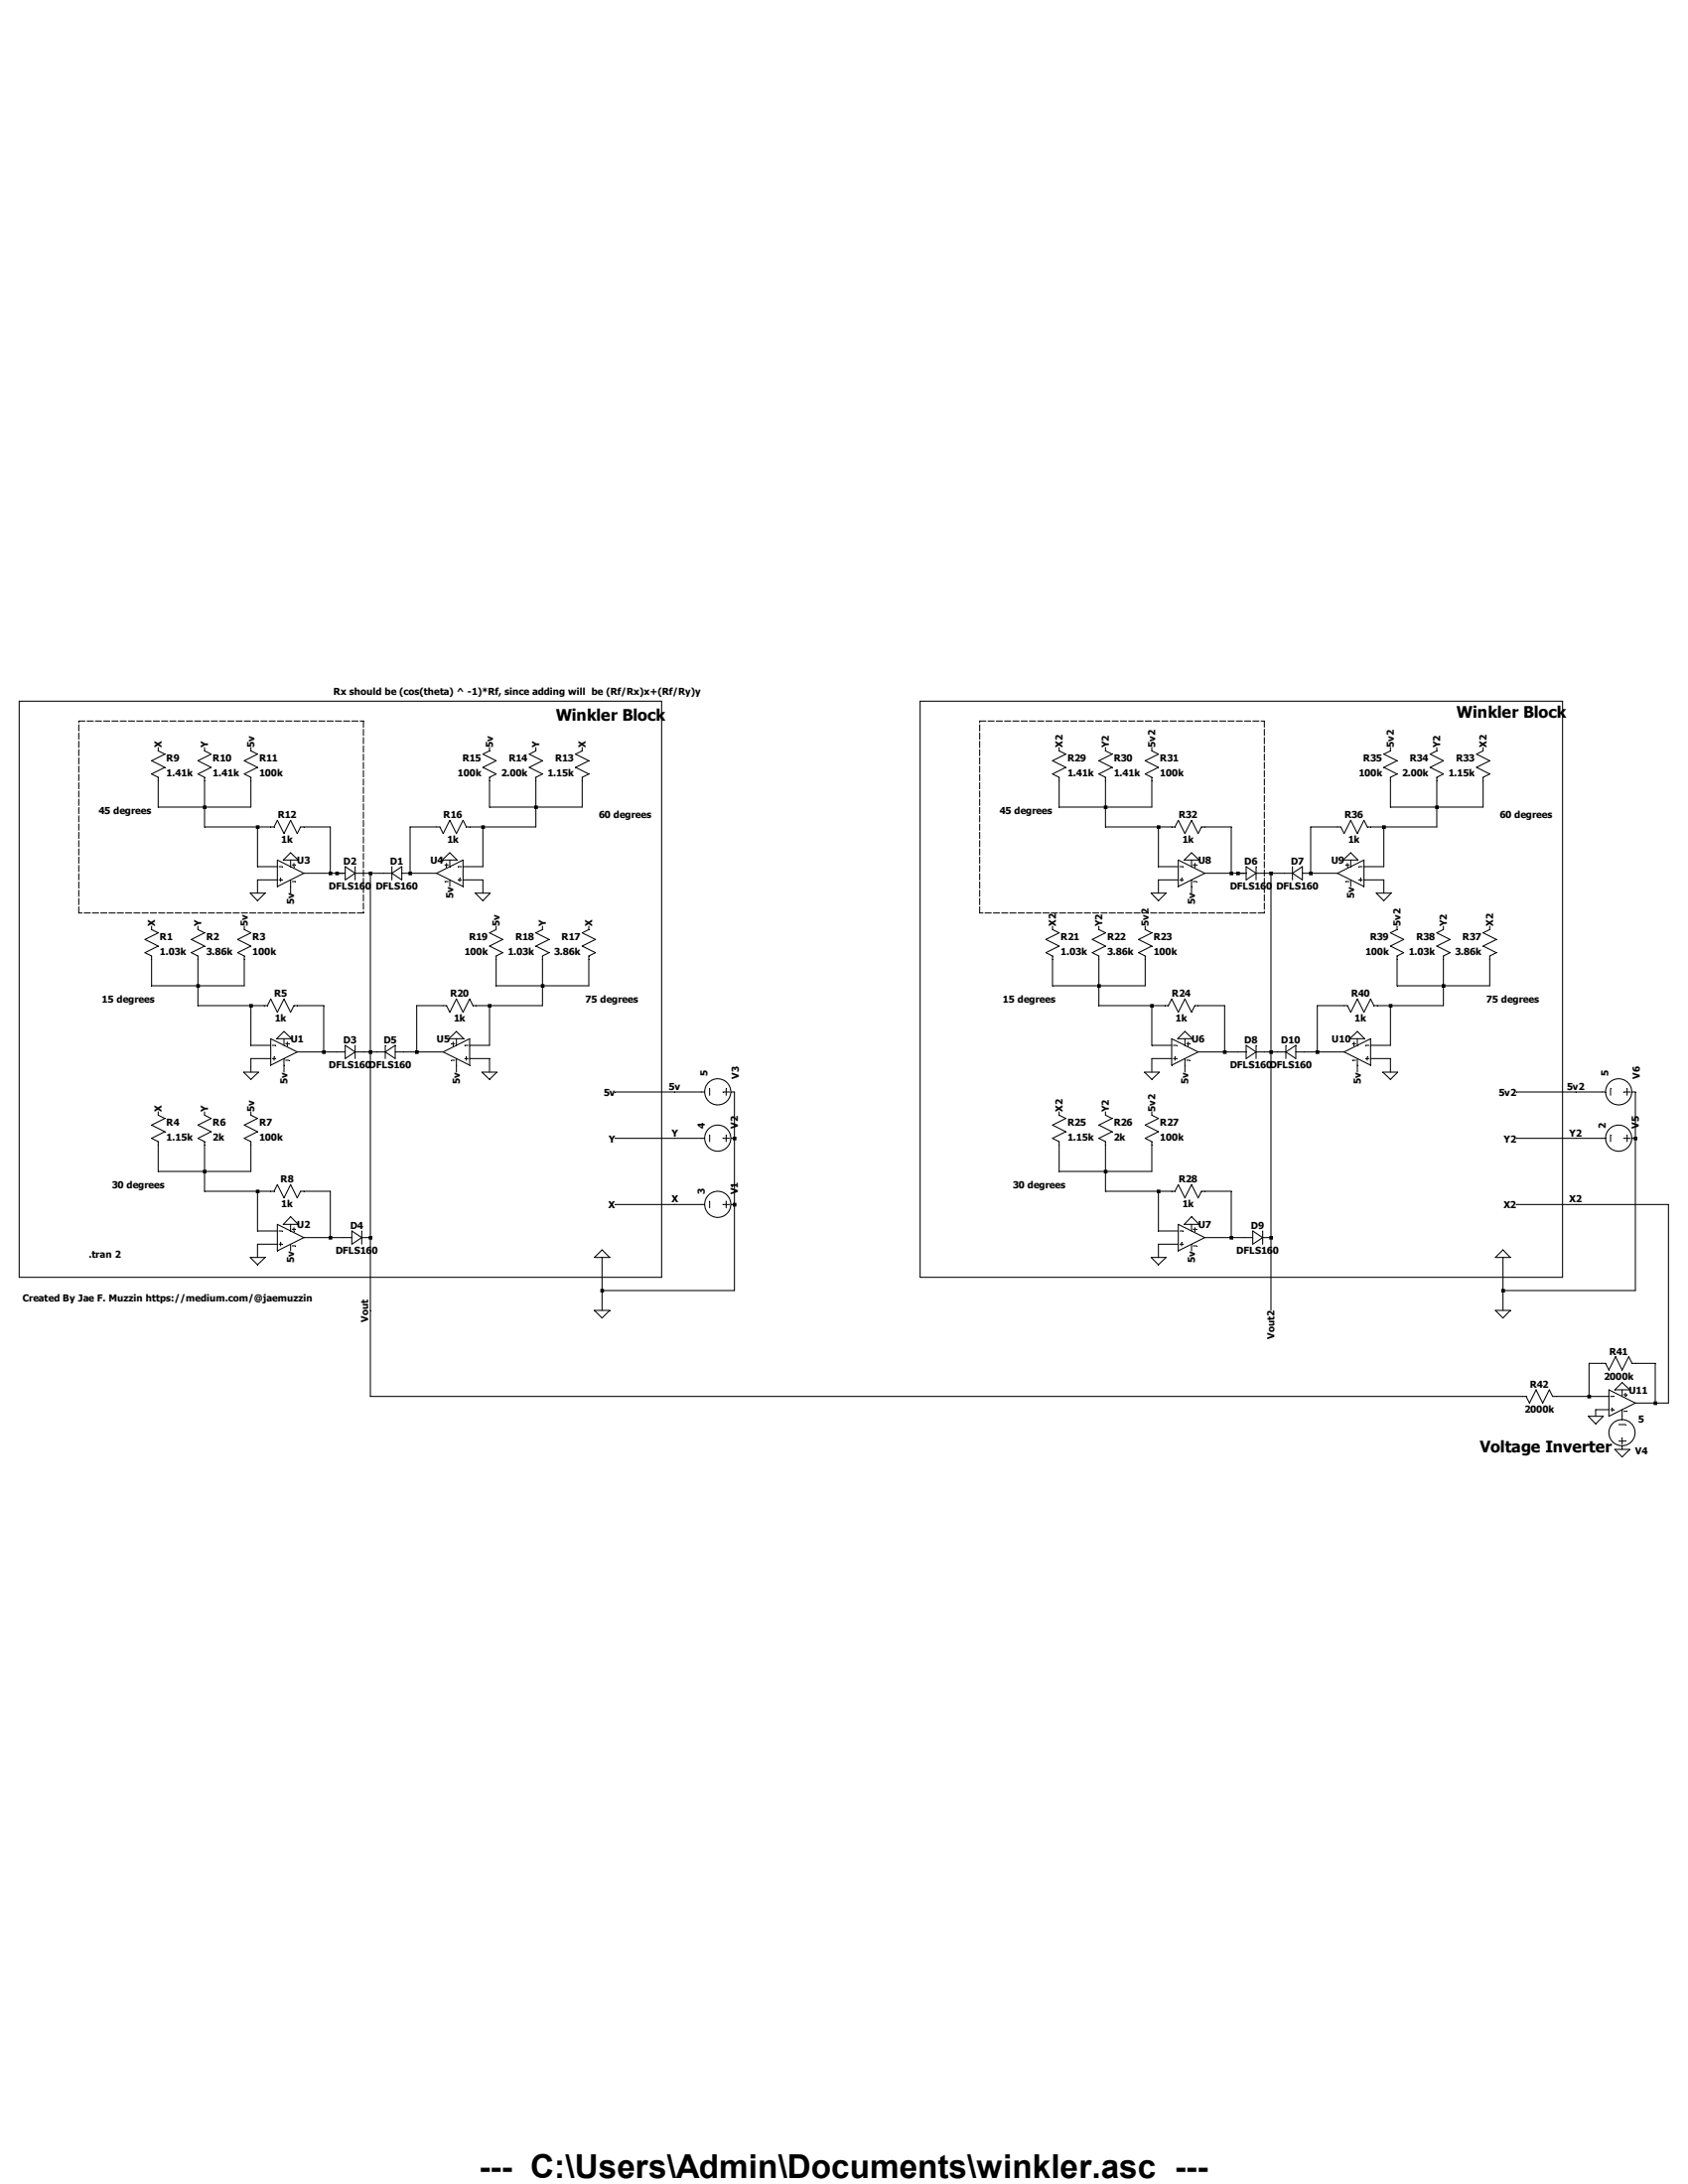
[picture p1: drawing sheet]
Version 4
SHEET 1 4384 1412
WIRE 64 -160 64 -224
WIRE 176 -160 176 -224
WIRE 176 -160 64 -160
WIRE 288 -160 288 -224
WIRE 288 -160 176 -160
WIRE 864 -160 864 -224
WIRE 976 -160 976 -224
WIRE 976 -160 864 -160
WIRE 1088 -160 1088 -224
WIRE 1088 -160 976 -160
WIRE 2240 -160 2240 -224
WIRE 2352 -160 2352 -224
WIRE 2352 -160 2240 -160
WIRE 2464 -160 2464 -224
WIRE 2464 -160 2352 -160
WIRE 3040 -160 3040 -224
WIRE 3152 -160 3152 -224
WIRE 3152 -160 3040 -160
WIRE 3264 -160 3264 -224
WIRE 3264 -160 3152 -160
WIRE 176 -112 176 -160
WIRE 304 -112 176 -112
WIRE 336 -112 304 -112
WIRE 480 -112 416 -112
WIRE 736 -112 672 -112
WIRE 848 -112 816 -112
WIRE 976 -112 976 -160
WIRE 976 -112 848 -112
WIRE 2352 -112 2352 -160
WIRE 2480 -112 2352 -112
WIRE 2512 -112 2480 -112
WIRE 2656 -112 2592 -112
WIRE 2912 -112 2848 -112
WIRE 3024 -112 2992 -112
WIRE 3152 -112 3152 -160
WIRE 3152 -112 3024 -112
WIRE 304 -16 304 -112
WIRE 352 -16 304 -16
WIRE 848 -16 848 -112
WIRE 848 -16 800 -16
WIRE 2480 -16 2480 -112
WIRE 2528 -16 2480 -16
WIRE 3024 -16 3024 -112
WIRE 3024 -16 2976 -16
WIRE 480 0 480 -112
WIRE 480 0 416 0
WIRE 496 0 480 0
WIRE 512 0 496 0
WIRE 576 0 560 0
WIRE 608 0 576 0
WIRE 672 0 672 -112
WIRE 736 0 672 0
WIRE 2656 0 2656 -112
WIRE 2656 0 2592 0
WIRE 2672 0 2656 0
WIRE 2688 0 2672 0
WIRE 2752 0 2736 0
WIRE 2784 0 2752 0
WIRE 2848 0 2848 -112
WIRE 2912 0 2848 0
WIRE 352 16 304 16
WIRE 848 16 800 16
WIRE 2528 16 2480 16
WIRE 3024 16 2976 16
WIRE 304 48 304 16
WIRE 384 48 384 32
WIRE 848 48 848 16
WIRE 2480 48 2480 16
WIRE 2560 48 2560 32
WIRE 3024 48 3024 16
WIRE 48 272 48 208
WIRE 160 272 160 208
WIRE 160 272 48 272
WIRE 272 272 272 208
WIRE 272 272 160 272
WIRE 880 272 880 208
WIRE 992 272 992 208
WIRE 992 272 880 272
WIRE 1104 272 1104 208
WIRE 1104 272 992 272
WIRE 2224 272 2224 208
WIRE 2336 272 2336 208
WIRE 2336 272 2224 272
WIRE 2448 272 2448 208
WIRE 2448 272 2336 272
WIRE 3056 272 3056 208
WIRE 3168 272 3168 208
WIRE 3168 272 3056 272
WIRE 3280 272 3280 208
WIRE 3280 272 3168 272
WIRE 160 320 160 272
WIRE 288 320 160 320
WIRE 320 320 288 320
WIRE 464 320 400 320
WIRE 752 320 688 320
WIRE 864 320 832 320
WIRE 992 320 992 272
WIRE 992 320 864 320
WIRE 2336 320 2336 272
WIRE 2464 320 2336 320
WIRE 2496 320 2464 320
WIRE 2640 320 2576 320
WIRE 2928 320 2864 320
WIRE 3040 320 3008 320
WIRE 3168 320 3168 272
WIRE 3168 320 3040 320
WIRE 288 416 288 320
WIRE 336 416 288 416
WIRE 864 416 864 320
WIRE 864 416 816 416
WIRE 2464 416 2464 320
WIRE 2512 416 2464 416
WIRE 3040 416 3040 320
WIRE 3040 416 2992 416
WIRE 464 432 464 320
WIRE 464 432 400 432
WIRE 496 432 464 432
WIRE 576 432 576 0
WIRE 576 432 560 432
WIRE 592 432 576 432
WIRE 688 432 688 320
WIRE 688 432 656 432
WIRE 752 432 688 432
WIRE 2640 432 2640 320
WIRE 2640 432 2576 432
WIRE 2672 432 2640 432
WIRE 2752 432 2752 0
WIRE 2752 432 2736 432
WIRE 2768 432 2752 432
WIRE 2864 432 2864 320
WIRE 2864 432 2832 432
WIRE 2928 432 2864 432
WIRE 336 448 288 448
WIRE 864 448 816 448
WIRE 2512 448 2464 448
WIRE 3040 448 2992 448
WIRE 288 480 288 448
WIRE 368 480 368 464
WIRE 784 480 784 464
WIRE 864 480 864 448
WIRE 2464 480 2464 448
WIRE 2544 480 2544 464
WIRE 2960 480 2960 464
WIRE 3040 480 3040 448
WIRE 1312 528 1168 528
WIRE 1376 528 1312 528
WIRE 3488 528 3344 528
WIRE 3552 528 3488 528
WIRE 1312 640 1168 640
WIRE 1376 640 1312 640
WIRE 1456 640 1456 528
WIRE 3488 640 3344 640
WIRE 3552 640 3488 640
WIRE 3632 640 3632 528
WIRE 64 720 64 656
WIRE 176 720 176 656
WIRE 176 720 64 720
WIRE 288 720 288 656
WIRE 288 720 176 720
WIRE 2240 720 2240 656
WIRE 2352 720 2352 656
WIRE 2352 720 2240 720
WIRE 2464 720 2464 656
WIRE 2464 720 2352 720
WIRE 176 768 176 720
WIRE 304 768 176 768
WIRE 336 768 304 768
WIRE 480 768 416 768
WIRE 2352 768 2352 720
WIRE 2480 768 2352 768
WIRE 2512 768 2480 768
WIRE 2656 768 2592 768
WIRE 1312 800 1168 800
WIRE 1376 800 1312 800
WIRE 1456 800 1456 640
WIRE 3488 800 3344 800
WIRE 3712 800 3488 800
WIRE 304 864 304 768
WIRE 352 864 304 864
WIRE 2480 864 2480 768
WIRE 2528 864 2480 864
WIRE 480 880 480 768
WIRE 480 880 416 880
WIRE 512 880 480 880
WIRE 576 880 576 432
WIRE 2656 880 2656 768
WIRE 2656 880 2592 880
WIRE 2688 880 2656 880
WIRE 2752 880 2752 432
WIRE 352 896 304 896
WIRE 2528 896 2480 896
WIRE 304 928 304 896
WIRE 2480 928 2480 896
WIRE 1136 1008 1136 928
WIRE 1456 1008 1456 800
WIRE 1456 1008 1136 1008
WIRE 3312 1008 3312 928
WIRE 3632 1008 3632 640
WIRE 3632 1008 3312 1008
WIRE 576 1056 576 880
WIRE 1136 1056 1136 1008
WIRE 2752 1056 2752 880
WIRE 3312 1056 3312 1008
WIRE 3552 1184 3520 1184
WIRE 3680 1184 3632 1184
WIRE 576 1264 576 1056
WIRE 3360 1264 576 1264
WIRE 3520 1264 3520 1184
WIRE 3520 1264 3440 1264
WIRE 3568 1264 3520 1264
WIRE 3680 1280 3680 1184
WIRE 3680 1280 3632 1280
WIRE 3712 1280 3712 800
WIRE 3712 1280 3680 1280
WIRE 3568 1296 3536 1296
WIRE 3536 1312 3536 1296
FLAG 288 480 0
FLAG 1136 1056 0
FLAG 272 128 5v
FLAG 368 480 5v
FLAG 304 928 0
FLAG 384 912 5v
FLAG 304 48 0
FLAG 384 48 5v
FLAG 288 -304 5v
FLAG 288 576 5v
FLAG 1312 800 X
FLAG 48 128 X
FLAG 64 -304 X
FLAG 64 576 X
FLAG 1312 640 Y
FLAG 160 128 Y
FLAG 176 576 Y
FLAG 176 -304 Y
FLAG 1312 528 5v
FLAG 848 48 0
FLAG 768 32 5v
FLAG 864 -304 5v
FLAG 1088 -304 X
FLAG 976 -304 Y
FLAG 384 848 0
FLAG 368 400 0
FLAG 384 -32 0
FLAG 768 -32 0
FLAG 864 480 0
FLAG 880 128 5v
FLAG 784 480 5v
FLAG 1104 128 X
FLAG 992 128 Y
FLAG 784 400 0
FLAG 576 1056 Vout
FLAG 1168 528 5v
FLAG 1168 640 Y
FLAG 1168 800 X
FLAG 1136 928 0
FLAG 2464 480 0
FLAG 3312 1056 0
FLAG 2448 128 5v2
FLAG 2544 480 5v
FLAG 2480 928 0
FLAG 2560 912 5v
FLAG 2480 48 0
FLAG 2560 48 5v
FLAG 2464 -304 5v2
FLAG 2464 576 5v2
FLAG 3488 800 X2
FLAG 2224 128 X2
FLAG 2240 -304 X2
FLAG 2240 576 X2
FLAG 3488 640 Y2
FLAG 2336 128 Y2
FLAG 2352 576 Y2
FLAG 2352 -304 Y2
FLAG 3488 528 5v2
FLAG 3024 48 0
FLAG 2944 32 5v
FLAG 3040 -304 5v2
FLAG 3264 -304 X2
FLAG 3152 -304 Y2
FLAG 2560 848 0
FLAG 2544 400 0
FLAG 2560 -32 0
FLAG 2944 -32 0
FLAG 3040 480 0
FLAG 3056 128 5v2
FLAG 2960 480 5v
FLAG 3280 128 X2
FLAG 3168 128 Y2
FLAG 2960 400 0
FLAG 2752 1056 Vout2
FLAG 3344 528 5v2
FLAG 3344 640 Y2
FLAG 3344 800 X2
FLAG 3312 928 0
FLAG 3600 1248 0
FLAG 3536 1312 0
FLAG 3600 1392 0
SYMBOL res 32 112 R0
SYMATTR InstName R1
SYMATTR Value 1.03k
SYMBOL res 144 112 R0
SYMATTR InstName R2
SYMATTR Value 3.86k
SYMBOL res 256 112 R0
SYMATTR InstName R3
SYMATTR Value 100k
SYMBOL res 416 304 R90
WINDOW 0 0 56 VBottom 2
WINDOW 3 32 56 VTop 2
SYMATTR InstName R5
SYMATTR Value 1k
SYMBOL OpAmps\\UniversalOpAmp 368 432 R0
SYMATTR InstName U1
SYMBOL res 48 560 R0
SYMATTR InstName R4
SYMATTR Value 1.15k
SYMBOL res 160 560 R0
SYMATTR InstName R6
SYMATTR Value 2k
SYMBOL res 272 560 R0
SYMATTR InstName R7
SYMATTR Value 100k
SYMBOL res 432 752 R90
WINDOW 0 0 56 VBottom 2
WINDOW 3 32 56 VTop 2
SYMATTR InstName R8
SYMATTR Value 1k
SYMBOL OpAmps\\UniversalOpAmp 384 880 R0
SYMATTR InstName U2
SYMBOL res 48 -320 R0
SYMATTR InstName R9
SYMATTR Value 1.41k
SYMBOL res 160 -320 R0
SYMATTR InstName R10
SYMATTR Value 1.41k
SYMBOL res 272 -320 R0
SYMATTR InstName R11
SYMATTR Value 100k
SYMBOL res 432 -128 R90
WINDOW 0 0 56 VBottom 2
WINDOW 3 32 56 VTop 2
SYMATTR InstName R12
SYMATTR Value 1k
SYMBOL OpAmps\\UniversalOpAmp 384 0 R0
SYMATTR InstName U3
SYMBOL res 1104 -320 M0
SYMATTR InstName R13
SYMATTR Value 1.15k
SYMBOL res 992 -320 M0
SYMATTR InstName R14
SYMATTR Value 2.00k
SYMBOL res 880 -320 M0
SYMATTR InstName R15
SYMATTR Value 100k
SYMBOL res 720 -128 M90
WINDOW 0 0 56 VBottom 2
WINDOW 3 32 56 VTop 2
SYMATTR InstName R16
SYMATTR Value 1k
SYMBOL OpAmps\\UniversalOpAmp 768 0 M0
SYMATTR InstName U4
SYMBOL diode 496 16 R270
WINDOW 0 32 32 VTop 2
WINDOW 3 0 32 VBottom 2
SYMATTR InstName D2
SYMATTR Value DFLS160
SYMBOL voltage 1472 800 M270
WINDOW 123 0 0 Left 0
WINDOW 39 0 0 Left 0
SYMATTR InstName V1
SYMATTR Value 3
SYMBOL voltage 1472 640 M270
WINDOW 123 0 0 Left 0
WINDOW 39 0 0 Left 0
SYMATTR InstName V2
SYMATTR Value 4
SYMBOL voltage 1472 528 M270
WINDOW 0 32 14 Left 2
WINDOW 123 0 0 Left 0
WINDOW 39 0 0 Left 0
WINDOW 3 39 90 Left 2
SYMATTR InstName V3
SYMATTR Value 5
SYMBOL diode 672 16 M270
WINDOW 0 32 32 VTop 2
WINDOW 3 0 32 VBottom 2
SYMATTR InstName D1
SYMATTR Value DFLS160
SYMBOL diode 496 448 R270
WINDOW 0 32 32 VTop 2
WINDOW 3 0 32 VBottom 2
SYMATTR InstName D3
SYMATTR Value DFLS160
SYMBOL diode 512 896 R270
WINDOW 0 32 32 VTop 2
WINDOW 3 0 32 VBottom 2
SYMATTR InstName D4
SYMATTR Value DFLS160
SYMBOL res 1120 112 M0
SYMATTR InstName R17
SYMATTR Value 3.86k
SYMBOL res 1008 112 M0
SYMATTR InstName R18
SYMATTR Value 1.03k
SYMBOL res 896 112 M0
SYMATTR InstName R19
SYMATTR Value 100k
SYMBOL res 736 304 M90
WINDOW 0 0 56 VBottom 2
WINDOW 3 32 56 VTop 2
SYMATTR InstName R20
SYMATTR Value 1k
SYMBOL OpAmps\\UniversalOpAmp 784 432 M0
SYMATTR InstName U5
SYMBOL diode 656 448 M270
WINDOW 0 32 32 VTop 2
WINDOW 3 0 32 VBottom 2
SYMATTR InstName D5
SYMATTR Value DFLS160
SYMBOL res 2208 112 R0
SYMATTR InstName R21
SYMATTR Value 1.03k
SYMBOL res 2320 112 R0
SYMATTR InstName R22
SYMATTR Value 3.86k
SYMBOL res 2432 112 R0
SYMATTR InstName R23
SYMATTR Value 100k
SYMBOL res 2592 304 R90
WINDOW 0 0 56 VBottom 2
WINDOW 3 32 56 VTop 2
SYMATTR InstName R24
SYMATTR Value 1k
SYMBOL OpAmps\\UniversalOpAmp 2544 432 R0
SYMATTR InstName U6
SYMBOL res 2224 560 R0
SYMATTR InstName R25
SYMATTR Value 1.15k
SYMBOL res 2336 560 R0
SYMATTR InstName R26
SYMATTR Value 2k
SYMBOL res 2448 560 R0
SYMATTR InstName R27
SYMATTR Value 100k
SYMBOL res 2608 752 R90
WINDOW 0 0 56 VBottom 2
WINDOW 3 32 56 VTop 2
SYMATTR InstName R28
SYMATTR Value 1k
SYMBOL OpAmps\\UniversalOpAmp 2560 880 R0
SYMATTR InstName U7
SYMBOL res 2224 -320 R0
SYMATTR InstName R29
SYMATTR Value 1.41k
SYMBOL res 2336 -320 R0
SYMATTR InstName R30
SYMATTR Value 1.41k
SYMBOL res 2448 -320 R0
SYMATTR InstName R31
SYMATTR Value 100k
SYMBOL res 2608 -128 R90
WINDOW 0 0 56 VBottom 2
WINDOW 3 32 56 VTop 2
SYMATTR InstName R32
SYMATTR Value 1k
SYMBOL OpAmps\\UniversalOpAmp 2560 0 R0
SYMATTR InstName U8
SYMBOL res 3280 -320 M0
SYMATTR InstName R33
SYMATTR Value 1.15k
SYMBOL res 3168 -320 M0
SYMATTR InstName R34
SYMATTR Value 2.00k
SYMBOL res 3056 -320 M0
SYMATTR InstName R35
SYMATTR Value 100k
SYMBOL res 2896 -128 M90
WINDOW 0 0 56 VBottom 2
WINDOW 3 32 56 VTop 2
SYMATTR InstName R36
SYMATTR Value 1k
SYMBOL OpAmps\\UniversalOpAmp 2944 0 M0
SYMATTR InstName U9
SYMBOL diode 2672 16 R270
WINDOW 0 32 32 VTop 2
WINDOW 3 0 32 VBottom 2
SYMATTR InstName D6
SYMATTR Value DFLS160
SYMBOL voltage 3648 640 M270
WINDOW 123 0 0 Left 0
WINDOW 39 0 0 Left 0
SYMATTR InstName V5
SYMATTR Value 2
SYMBOL voltage 3648 528 M270
WINDOW 0 32 14 Left 2
WINDOW 123 0 0 Left 0
WINDOW 39 0 0 Left 0
WINDOW 3 39 90 Left 2
SYMATTR InstName V6
SYMATTR Value 5
SYMBOL diode 2848 16 M270
WINDOW 0 32 32 VTop 2
WINDOW 3 0 32 VBottom 2
SYMATTR InstName D7
SYMATTR Value DFLS160
SYMBOL diode 2672 448 R270
WINDOW 0 32 32 VTop 2
WINDOW 3 0 32 VBottom 2
SYMATTR InstName D8
SYMATTR Value DFLS160
SYMBOL diode 2688 896 R270
WINDOW 0 32 32 VTop 2
WINDOW 3 0 32 VBottom 2
SYMATTR InstName D9
SYMATTR Value DFLS160
SYMBOL res 3296 112 M0
SYMATTR InstName R37
SYMATTR Value 3.86k
SYMBOL res 3184 112 M0
SYMATTR InstName R38
SYMATTR Value 1.03k
SYMBOL res 3072 112 M0
SYMATTR InstName R39
SYMATTR Value 100k
SYMBOL res 2912 304 M90
WINDOW 0 0 56 VBottom 2
WINDOW 3 32 56 VTop 2
SYMATTR InstName R40
SYMATTR Value 1k
SYMBOL OpAmps\\UniversalOpAmp 2960 432 M0
SYMATTR InstName U10
SYMBOL diode 2832 448 M270
WINDOW 0 32 32 VTop 2
WINDOW 3 0 32 VBottom 2
SYMATTR InstName D10
SYMATTR Value DFLS160
SYMBOL OpAmps\\UniversalOpAmp 3600 1280 R0
SYMATTR InstName U11
SYMBOL res 3536 1168 M90
WINDOW 0 0 56 VBottom 2
WINDOW 3 32 56 VTop 2
SYMATTR InstName R41
SYMATTR Value 2000k
SYMBOL voltage 3600 1408 M180
WINDOW 0 32 14 Left 2
WINDOW 123 0 0 Left 0
WINDOW 39 0 0 Left 0
WINDOW 3 39 90 Left 2
SYMATTR InstName V4
SYMATTR Value 5
SYMBOL res 3344 1248 M90
WINDOW 0 0 56 VBottom 2
WINDOW 3 32 56 VTop 2
SYMATTR InstName R42
SYMATTR Value 2000k
TEXT -104 920 Left 2 !.tran 2
TEXT -80 -152 Left 2 ;45 degrees
TEXT -72 304 Left 2 ;15 degrees
TEXT -48 752 Left 2 ;30 degrees
TEXT 1128 -144 Left 2 ;60 degrees
TEXT 488 -440 Left 2 ;Rx should be (cos(theta) ^ -1)*Rf, since adding will  be (Rf/Rx)x+(Rf/Ry)y
TEXT 1224 304 Right 2 ;75 degrees
TEXT 2096 -152 Left 2 ;45 degrees
TEXT 2104 304 Left 2 ;15 degrees
TEXT 2128 752 Left 2 ;30 degrees
TEXT 3304 -144 Left 2 ;60 degrees
TEXT 3400 304 Right 2 ;75 degrees
TEXT 1024 -384 Left 4 ;Winkler Block
TEXT 3200 -392 Left 4 ;Winkler Block
TEXT 3256 1384 Left 4 ;Voltage Inverter
TEXT -264 1024 Left 2 ;Created By Jae F. Muzzin https://medium.com/@jaemuzzin
RECTANGLE Normal 560 96 -128 -368 1
RECTANGLE Normal 1280 976 -272 -416
RECTANGLE Normal 2736 96 2048 -368 1
RECTANGLE Normal 3456 976 1904 -416
